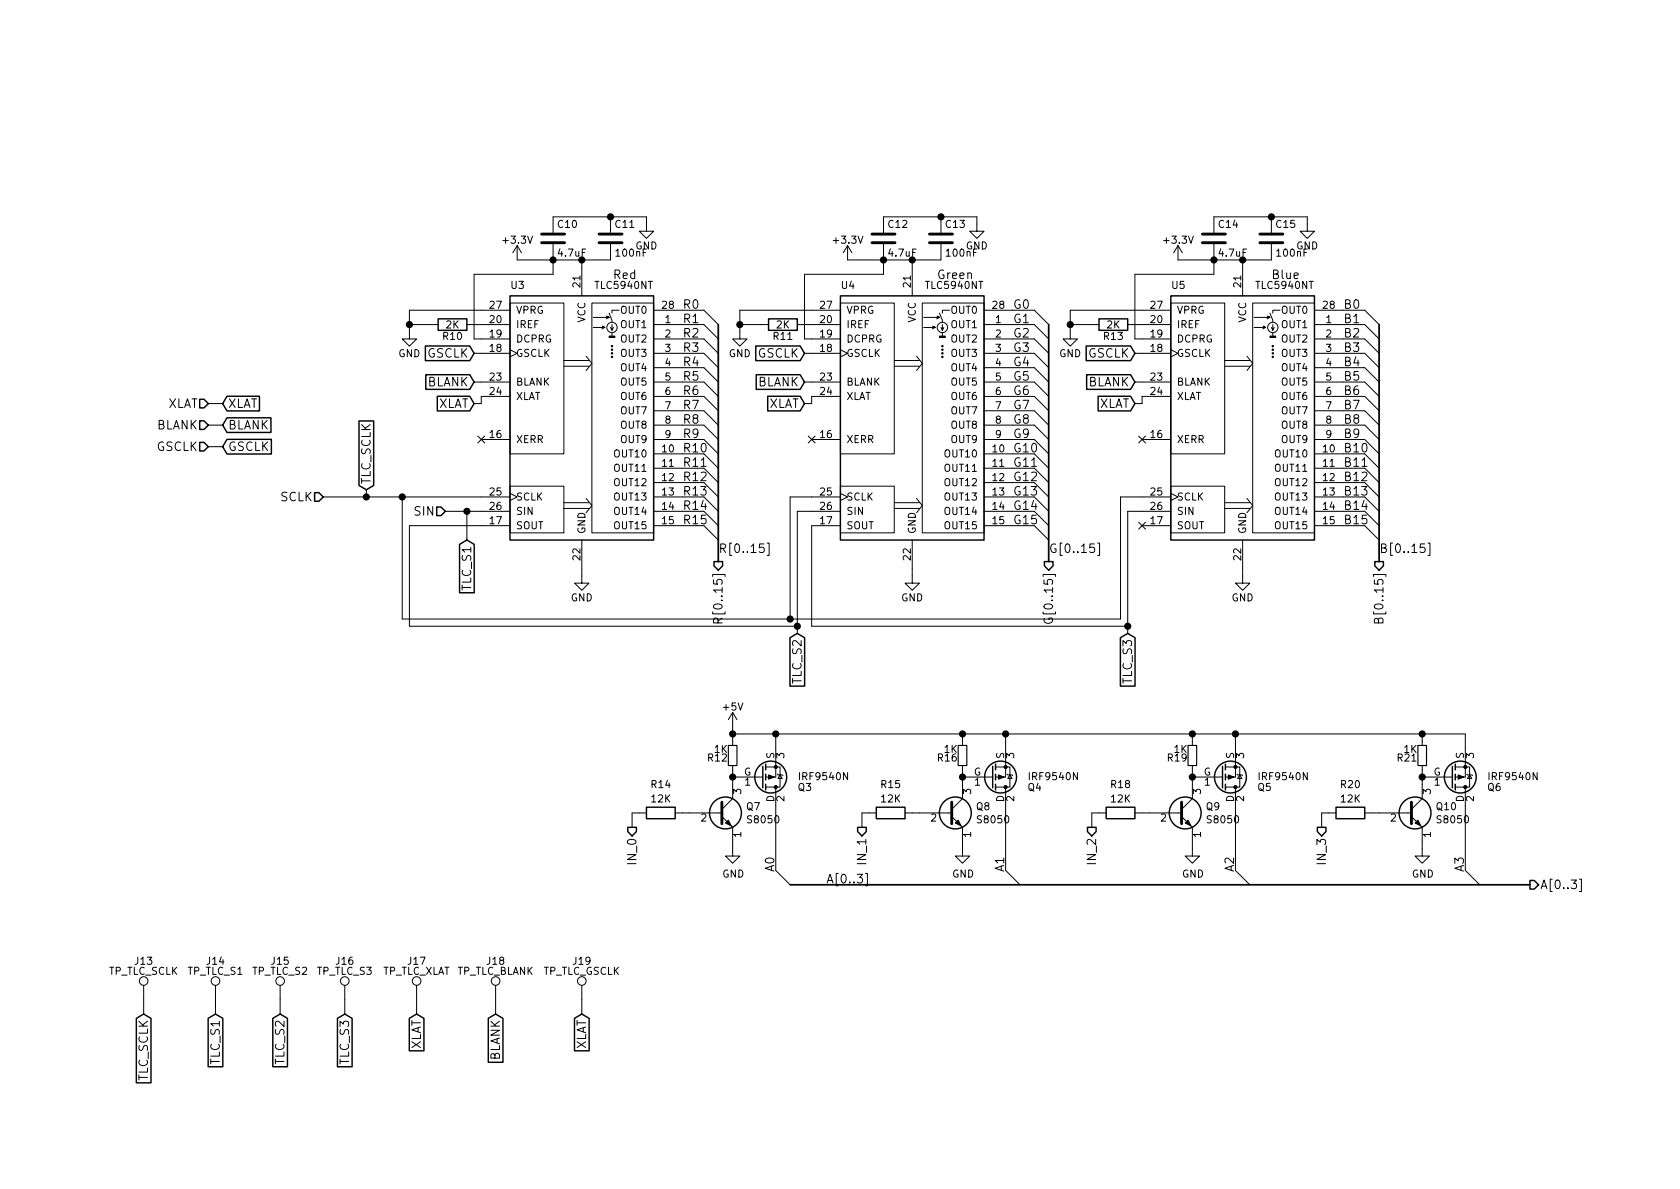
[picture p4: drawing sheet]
EESchema Schematic File Version 4
LIBS:cube-cache
EELAYER 26 0
EELAYER END
$Descr A4 11693 8268
encoding utf-8
Sheet 4 4
Title "Cube RGB 4x4"
Date "31/08/2018"
Rev "B"
Comp ""
Comment1 ""
Comment2 ""
Comment3 ""
Comment4 ""
$EndDescr
$Comp
L cube-rescue:TLC5940NT U3
U 1 1
P 4050 2850
AR Path="/5AE56812" Ref="U3"  Part="1" 
AR Path="/5AE56632/5AE56812" Ref="U3"  Part="1" 
F 0 "U3" H 3550 3725 50  0000 L CNN
F 1 "TLC5940NT" H 4550 3725 50  0000 R CNN
F 2 "Housings_DIP:DIP-28_W7.62mm_Socket" H 4100 1875 50  0001 L CNN
F 3 "" H 3650 3550 50  0001 C CNN
F 4 "Red" H 4350 3800 60  0000 C CNN "ColorController"
	1    4050 2850
	1    0    0    -1  
$EndComp
$Comp
L cube-rescue:TLC5940NT U4
U 1 1
P 6350 2850
AR Path="/5AE56967" Ref="U4"  Part="1" 
AR Path="/5AE56632/5AE56967" Ref="U4"  Part="1" 
F 0 "U4" H 5850 3725 50  0000 L CNN
F 1 "TLC5940NT" H 6850 3725 50  0000 R CNN
F 2 "Housings_DIP:DIP-28_W7.62mm_Socket" H 6400 1875 50  0001 L CNN
F 3 "" H 5950 3550 50  0001 C CNN
F 4 "Green" H 6650 3800 60  0000 C CNN "ColorController"
	1    6350 2850
	1    0    0    -1  
$EndComp
$Comp
L cube-rescue:TLC5940NT U5
U 1 1
P 8650 2850
AR Path="/5AE569B3" Ref="U5"  Part="1" 
AR Path="/5AE56632/5AE569B3" Ref="U5"  Part="1" 
F 0 "U5" H 8150 3725 50  0000 L CNN
F 1 "TLC5940NT" H 9150 3725 50  0000 R CNN
F 2 "Housings_DIP:DIP-28_W7.62mm_Socket" H 8700 1875 50  0001 L CNN
F 3 "" H 8250 3550 50  0001 C CNN
F 4 "Blue" H 8950 3800 60  0000 C CNN "ColorController"
	1    8650 2850
	1    0    0    -1  
$EndComp
$Comp
L cube-rescue:C C10
U 1 1
P 3850 1650
AR Path="/5AE57814" Ref="C10"  Part="1" 
AR Path="/5AE56632/5AE57814" Ref="C10"  Part="1" 
F 0 "C10" H 3875 1750 50  0000 L CNN
F 1 "4.7uF" H 3875 1550 50  0000 L CNN
F 2 "Capacitors_SMD:C_0402" H 3888 1500 50  0001 C CNN
F 3 "" H 3850 1650 50  0001 C CNN
F 4 "Ceramic" H 3850 1650 60  0001 C CNN "Type"
	1    3850 1650
	1    0    0    -1  
$EndComp
$Comp
L cube-rescue:C C11
U 1 1
P 4250 1650
AR Path="/5AE57847" Ref="C11"  Part="1" 
AR Path="/5AE56632/5AE57847" Ref="C11"  Part="1" 
F 0 "C11" H 4275 1750 50  0000 L CNN
F 1 "100nF" H 4275 1550 50  0000 L CNN
F 2 "Capacitors_SMD:C_0402" H 4288 1500 50  0001 C CNN
F 3 "" H 4250 1650 50  0001 C CNN
F 4 "Ceramic" H 4250 1650 60  0001 C CNN "Type"
	1    4250 1650
	1    0    0    -1  
$EndComp
$Comp
L cube-rescue:C C12
U 1 1
P 6150 1650
AR Path="/5AE5793E" Ref="C12"  Part="1" 
AR Path="/5AE56632/5AE5793E" Ref="C12"  Part="1" 
F 0 "C12" H 6175 1750 50  0000 L CNN
F 1 "4.7uF" H 6175 1550 50  0000 L CNN
F 2 "Capacitors_SMD:C_0402" H 6188 1500 50  0001 C CNN
F 3 "" H 6150 1650 50  0001 C CNN
F 4 "Ceramic" H 6150 1650 60  0001 C CNN "Type"
	1    6150 1650
	1    0    0    -1  
$EndComp
$Comp
L cube-rescue:C C13
U 1 1
P 6550 1650
AR Path="/5AE57944" Ref="C13"  Part="1" 
AR Path="/5AE56632/5AE57944" Ref="C13"  Part="1" 
F 0 "C13" H 6575 1750 50  0000 L CNN
F 1 "100nF" H 6575 1550 50  0000 L CNN
F 2 "Capacitors_SMD:C_0402" H 6588 1500 50  0001 C CNN
F 3 "" H 6550 1650 50  0001 C CNN
F 4 "Ceramic" H 6550 1650 60  0001 C CNN "Type"
	1    6550 1650
	1    0    0    -1  
$EndComp
$Comp
L cube-rescue:C C14
U 1 1
P 8450 1650
AR Path="/5AE57AE3" Ref="C14"  Part="1" 
AR Path="/5AE56632/5AE57AE3" Ref="C14"  Part="1" 
F 0 "C14" H 8475 1750 50  0000 L CNN
F 1 "4.7uF" H 8475 1550 50  0000 L CNN
F 2 "Capacitors_SMD:C_0402" H 8488 1500 50  0001 C CNN
F 3 "" H 8450 1650 50  0001 C CNN
F 4 "Ceramic" H 8450 1650 60  0001 C CNN "Type"
	1    8450 1650
	1    0    0    -1  
$EndComp
$Comp
L cube-rescue:C C15
U 1 1
P 8850 1650
AR Path="/5AE57AE9" Ref="C15"  Part="1" 
AR Path="/5AE56632/5AE57AE9" Ref="C15"  Part="1" 
F 0 "C15" H 8875 1750 50  0000 L CNN
F 1 "100nF" H 8875 1550 50  0000 L CNN
F 2 "Capacitors_SMD:C_0402" H 8888 1500 50  0001 C CNN
F 3 "" H 8850 1650 50  0001 C CNN
F 4 "Ceramic" H 8850 1650 60  0001 C CNN "Type"
	1    8850 1650
	1    0    0    -1  
$EndComp
$Comp
L cube-rescue:GND #PWR020
U 1 1
P 4500 1550
AR Path="/5AE57C77" Ref="#PWR020"  Part="1" 
AR Path="/5AE56632/5AE57C77" Ref="#PWR020"  Part="1" 
F 0 "#PWR020" H 4500 1300 50  0001 C CNN
F 1 "GND" H 4500 1400 50  0000 C CNN
F 2 "" H 4500 1550 50  0001 C CNN
F 3 "" H 4500 1550 50  0001 C CNN
	1    4500 1550
	1    0    0    -1  
$EndComp
$Comp
L cube-rescue:GND #PWR021
U 1 1
P 6800 1550
AR Path="/5AE57CBC" Ref="#PWR021"  Part="1" 
AR Path="/5AE56632/5AE57CBC" Ref="#PWR021"  Part="1" 
F 0 "#PWR021" H 6800 1300 50  0001 C CNN
F 1 "GND" H 6800 1400 50  0000 C CNN
F 2 "" H 6800 1550 50  0001 C CNN
F 3 "" H 6800 1550 50  0001 C CNN
	1    6800 1550
	1    0    0    -1  
$EndComp
$Comp
L cube-rescue:GND #PWR022
U 1 1
P 9100 1550
AR Path="/5AE57CFC" Ref="#PWR022"  Part="1" 
AR Path="/5AE56632/5AE57CFC" Ref="#PWR022"  Part="1" 
F 0 "#PWR022" H 9100 1300 50  0001 C CNN
F 1 "GND" H 9100 1400 50  0000 C CNN
F 2 "" H 9100 1550 50  0001 C CNN
F 3 "" H 9100 1550 50  0001 C CNN
	1    9100 1550
	1    0    0    -1  
$EndComp
$Comp
L cube-rescue:GND #PWR023
U 1 1
P 4050 4000
AR Path="/5AE59B06" Ref="#PWR023"  Part="1" 
AR Path="/5AE56632/5AE59B06" Ref="#PWR023"  Part="1" 
F 0 "#PWR023" H 4050 3750 50  0001 C CNN
F 1 "GND" H 4050 3850 50  0000 C CNN
F 2 "" H 4050 4000 50  0001 C CNN
F 3 "" H 4050 4000 50  0001 C CNN
	1    4050 4000
	1    0    0    -1  
$EndComp
$Comp
L cube-rescue:GND #PWR024
U 1 1
P 6350 4000
AR Path="/5AE59BDC" Ref="#PWR024"  Part="1" 
AR Path="/5AE56632/5AE59BDC" Ref="#PWR024"  Part="1" 
F 0 "#PWR024" H 6350 3750 50  0001 C CNN
F 1 "GND" H 6350 3850 50  0000 C CNN
F 2 "" H 6350 4000 50  0001 C CNN
F 3 "" H 6350 4000 50  0001 C CNN
	1    6350 4000
	1    0    0    -1  
$EndComp
$Comp
L cube-rescue:GND #PWR025
U 1 1
P 8650 4000
AR Path="/5AE59CF5" Ref="#PWR025"  Part="1" 
AR Path="/5AE56632/5AE59CF5" Ref="#PWR025"  Part="1" 
F 0 "#PWR025" H 8650 3750 50  0001 C CNN
F 1 "GND" H 8650 3850 50  0000 C CNN
F 2 "" H 8650 4000 50  0001 C CNN
F 3 "" H 8650 4000 50  0001 C CNN
	1    8650 4000
	1    0    0    -1  
$EndComp
$Comp
L cube-rescue:R R10
U 1 1
P 3150 2250
AR Path="/5AE5A42E" Ref="R10"  Part="1" 
AR Path="/5AE56632/5AE5A42E" Ref="R10"  Part="1" 
F 0 "R10" V 3230 2250 50  0000 C CNN
F 1 "2K" V 3150 2250 50  0000 C CNN
F 2 "Resistors_SMD:R_0603_HandSoldering" V 3080 2250 50  0001 C CNN
F 3 "" H 3150 2250 50  0001 C CNN
	1    3150 2250
	0    1    1    0   
$EndComp
Text HLabel 2250 3450 0    60   Input ~ 0
SCLK
Text HLabel 3100 3550 0    60   Input ~ 0
SIN
Text HLabel 1450 3100 0    60   Input ~ 0
GSCLK
$Comp
L cube-rescue:GND #PWR026
U 1 1
P 2850 2300
AR Path="/5AE5A4EF" Ref="#PWR026"  Part="1" 
AR Path="/5AE56632/5AE5A4EF" Ref="#PWR026"  Part="1" 
F 0 "#PWR026" H 2850 2050 50  0001 C CNN
F 1 "GND" H 2850 2150 50  0000 C CNN
F 2 "" H 2850 2300 50  0001 C CNN
F 3 "" H 2850 2300 50  0001 C CNN
	1    2850 2300
	1    0    0    -1  
$EndComp
Text HLabel 1450 2950 0    60   Input ~ 0
BLANK
Text HLabel 1450 2800 0    60   Input ~ 0
XLAT
NoConn ~ 7950 3650
Text GLabel 1550 2800 2    60   Input ~ 0
XLAT
Text GLabel 1550 2950 2    60   Input ~ 0
BLANK
Text GLabel 1550 3100 2    60   Input ~ 0
GSCLK
Text GLabel 3300 2450 0    60   Input ~ 0
GSCLK
Text GLabel 3300 2650 0    60   Input ~ 0
BLANK
Text GLabel 3300 2800 0    60   Input ~ 0
XLAT
NoConn ~ 3350 3050
$Comp
L cube-rescue:R R11
U 1 1
P 5450 2250
AR Path="/5AE5BA86" Ref="R11"  Part="1" 
AR Path="/5AE56632/5AE5BA86" Ref="R11"  Part="1" 
F 0 "R11" V 5530 2250 50  0000 C CNN
F 1 "2K" V 5450 2250 50  0000 C CNN
F 2 "Resistors_SMD:R_0603_HandSoldering" V 5380 2250 50  0001 C CNN
F 3 "" H 5450 2250 50  0001 C CNN
	1    5450 2250
	0    1    1    0   
$EndComp
$Comp
L cube-rescue:GND #PWR027
U 1 1
P 5150 2300
AR Path="/5AE5BA8C" Ref="#PWR027"  Part="1" 
AR Path="/5AE56632/5AE5BA8C" Ref="#PWR027"  Part="1" 
F 0 "#PWR027" H 5150 2050 50  0001 C CNN
F 1 "GND" H 5150 2150 50  0000 C CNN
F 2 "" H 5150 2300 50  0001 C CNN
F 3 "" H 5150 2300 50  0001 C CNN
	1    5150 2300
	1    0    0    -1  
$EndComp
Text GLabel 5600 2450 0    60   Input ~ 0
GSCLK
Text GLabel 5600 2650 0    60   Input ~ 0
BLANK
Text GLabel 5600 2800 0    60   Input ~ 0
XLAT
$Comp
L cube-rescue:R R13
U 1 1
P 7750 2250
AR Path="/5AE5BB59" Ref="R13"  Part="1" 
AR Path="/5AE56632/5AE5BB59" Ref="R13"  Part="1" 
F 0 "R13" V 7830 2250 50  0000 C CNN
F 1 "2K" V 7750 2250 50  0000 C CNN
F 2 "Resistors_SMD:R_0603_HandSoldering" V 7680 2250 50  0001 C CNN
F 3 "" H 7750 2250 50  0001 C CNN
	1    7750 2250
	0    1    1    0   
$EndComp
$Comp
L cube-rescue:GND #PWR028
U 1 1
P 7450 2300
AR Path="/5AE5BB5F" Ref="#PWR028"  Part="1" 
AR Path="/5AE56632/5AE5BB5F" Ref="#PWR028"  Part="1" 
F 0 "#PWR028" H 7450 2050 50  0001 C CNN
F 1 "GND" H 7450 2150 50  0000 C CNN
F 2 "" H 7450 2300 50  0001 C CNN
F 3 "" H 7450 2300 50  0001 C CNN
	1    7450 2300
	1    0    0    -1  
$EndComp
Text GLabel 7900 2450 0    60   Input ~ 0
GSCLK
Text GLabel 7900 2650 0    60   Input ~ 0
BLANK
Text GLabel 7900 2800 0    60   Input ~ 0
XLAT
NoConn ~ 7950 3050
NoConn ~ 5650 3050
Text HLabel 5000 3900 3    60   Output ~ 0
R[0..15]
Text HLabel 7300 3900 3    60   Output ~ 0
G[0..15]
Text GLabel 3250 3750 3    60   Input ~ 0
TLC_S1
Text GLabel 5550 4400 3    60   Input ~ 0
TLC_S2
Text GLabel 7850 4400 3    60   Input ~ 0
TLC_S3
Text GLabel 2550 3400 1    60   Input ~ 0
TLC_SCLK
$Comp
L cube-rescue:TEST_1P J13
U 1 1
P 1000 6950
AR Path="/5AE5F224" Ref="J13"  Part="1" 
AR Path="/5AE56632/5AE5F224" Ref="J13"  Part="1" 
F 0 "J13" H 1000 7220 50  0000 C CNN
F 1 "TP_TLC_SCLK" H 1000 7150 50  0000 C CNN
F 2 "Measurement_Points:Measurement_Point_Round-SMD-Pad_Small" H 1200 6950 50  0001 C CNN
F 3 "" H 1200 6950 50  0001 C CNN
	1    1000 6950
	1    0    0    -1  
$EndComp
Text GLabel 1000 7050 3    60   Input ~ 0
TLC_SCLK
Text GLabel 1500 7050 3    60   Input ~ 0
TLC_S1
$Comp
L cube-rescue:TEST_1P J14
U 1 1
P 1500 6950
AR Path="/5AE5F5F4" Ref="J14"  Part="1" 
AR Path="/5AE56632/5AE5F5F4" Ref="J14"  Part="1" 
F 0 "J14" H 1500 7220 50  0000 C CNN
F 1 "TP_TLC_S1" H 1500 7150 50  0000 C CNN
F 2 "Measurement_Points:Measurement_Point_Round-SMD-Pad_Small" H 1700 6950 50  0001 C CNN
F 3 "" H 1700 6950 50  0001 C CNN
	1    1500 6950
	1    0    0    -1  
$EndComp
$Comp
L cube-rescue:TEST_1P J15
U 1 1
P 1950 6950
AR Path="/5AE5F632" Ref="J15"  Part="1" 
AR Path="/5AE56632/5AE5F632" Ref="J15"  Part="1" 
F 0 "J15" H 1950 7220 50  0000 C CNN
F 1 "TP_TLC_S2" H 1950 7150 50  0000 C CNN
F 2 "Measurement_Points:Measurement_Point_Round-SMD-Pad_Small" H 2150 6950 50  0001 C CNN
F 3 "" H 2150 6950 50  0001 C CNN
	1    1950 6950
	1    0    0    -1  
$EndComp
Text GLabel 1950 7050 3    60   Input ~ 0
TLC_S2
Text GLabel 2400 7050 3    60   Input ~ 0
TLC_S3
$Comp
L cube-rescue:TEST_1P J16
U 1 1
P 2400 6950
AR Path="/5AE5F810" Ref="J16"  Part="1" 
AR Path="/5AE56632/5AE5F810" Ref="J16"  Part="1" 
F 0 "J16" H 2400 7220 50  0000 C CNN
F 1 "TP_TLC_S3" H 2400 7150 50  0000 C CNN
F 2 "Measurement_Points:Measurement_Point_Round-SMD-Pad_Small" H 2600 6950 50  0001 C CNN
F 3 "" H 2600 6950 50  0001 C CNN
	1    2400 6950
	1    0    0    -1  
$EndComp
$Comp
L cube-rescue:TEST_1P J17
U 1 1
P 2900 6950
AR Path="/5AE6045A" Ref="J17"  Part="1" 
AR Path="/5AE56632/5AE6045A" Ref="J17"  Part="1" 
F 0 "J17" H 2900 7220 50  0000 C CNN
F 1 "TP_TLC_XLAT" H 2900 7150 50  0000 C CNN
F 2 "Measurement_Points:Measurement_Point_Round-SMD-Pad_Small" H 3100 6950 50  0001 C CNN
F 3 "" H 3100 6950 50  0001 C CNN
	1    2900 6950
	1    0    0    -1  
$EndComp
$Comp
L cube-rescue:TEST_1P J18
U 1 1
P 3450 6950
AR Path="/5AE6053B" Ref="J18"  Part="1" 
AR Path="/5AE56632/5AE6053B" Ref="J18"  Part="1" 
F 0 "J18" H 3450 7220 50  0000 C CNN
F 1 "TP_TLC_BLANK" H 3450 7150 50  0000 C CNN
F 2 "Measurement_Points:Measurement_Point_Round-SMD-Pad_Small" H 3650 6950 50  0001 C CNN
F 3 "" H 3650 6950 50  0001 C CNN
	1    3450 6950
	1    0    0    -1  
$EndComp
$Comp
L cube-rescue:TEST_1P J19
U 1 1
P 4050 6950
AR Path="/5AE605A5" Ref="J19"  Part="1" 
AR Path="/5AE56632/5AE605A5" Ref="J19"  Part="1" 
F 0 "J19" H 4050 7220 50  0000 C CNN
F 1 "TP_TLC_GSCLK" H 4050 7150 50  0000 C CNN
F 2 "Measurement_Points:Measurement_Point_Round-SMD-Pad_Small" H 4250 6950 50  0001 C CNN
F 3 "" H 4250 6950 50  0001 C CNN
	1    4050 6950
	1    0    0    -1  
$EndComp
Text GLabel 2900 7050 3    60   Input ~ 0
XLAT
Text GLabel 3450 7050 3    60   Input ~ 0
BLANK
Text GLabel 4050 7050 3    60   Input ~ 0
XLAT
$Comp
L cube-rescue:IRF9540N Q5
U 1 1
P 8500 5400
AR Path="/5AE9943D" Ref="Q5"  Part="1" 
AR Path="/5AE56632/5AE9943D" Ref="Q5"  Part="1" 
F 0 "Q5" H 8750 5475 50  0000 L CNN
F 1 "IRF9540N" H 8750 5400 50  0000 L CNN
F 2 "TO_SOT_Packages_THT:TO-220-3_Vertical" H 8750 5325 50  0001 L CIN
F 3 "" H 8500 5400 50  0001 L CNN
	1    8500 5400
	1    0    0    1   
$EndComp
$Comp
L cube-rescue:IRF9540N Q3
U 1 1
P 5300 5400
AR Path="/5AE9B641" Ref="Q3"  Part="1" 
AR Path="/5AE56632/5AE9B641" Ref="Q3"  Part="1" 
F 0 "Q3" H 5550 5475 50  0000 L CNN
F 1 "IRF9540N" H 5550 5400 50  0000 L CNN
F 2 "TO_SOT_Packages_THT:TO-220-3_Vertical" H 5550 5325 50  0001 L CIN
F 3 "" H 5300 5400 50  0001 L CNN
	1    5300 5400
	1    0    0    1   
$EndComp
$Comp
L cube-rescue:IRF9540N Q4
U 1 1
P 6900 5400
AR Path="/5AE9B6EE" Ref="Q4"  Part="1" 
AR Path="/5AE56632/5AE9B6EE" Ref="Q4"  Part="1" 
F 0 "Q4" H 7150 5475 50  0000 L CNN
F 1 "IRF9540N" H 7150 5400 50  0000 L CNN
F 2 "TO_SOT_Packages_THT:TO-220-3_Vertical" H 7150 5325 50  0001 L CIN
F 3 "" H 6900 5400 50  0001 L CNN
	1    6900 5400
	1    0    0    1   
$EndComp
$Comp
L cube-rescue:IRF9540N Q6
U 1 1
P 10100 5400
AR Path="/5AE9B7D0" Ref="Q6"  Part="1" 
AR Path="/5AE56632/5AE9B7D0" Ref="Q6"  Part="1" 
F 0 "Q6" H 10350 5475 50  0000 L CNN
F 1 "IRF9540N" H 10350 5400 50  0000 L CNN
F 2 "TO_SOT_Packages_THT:TO-220-3_Vertical" H 10350 5325 50  0001 L CIN
F 3 "" H 10100 5400 50  0001 L CNN
	1    10100 5400
	1    0    0    1   
$EndComp
$Comp
L cube-rescue:R_Small R12
U 1 1
P 5100 5250
AR Path="/5AE9B832" Ref="R12"  Part="1" 
AR Path="/5AE56632/5AE9B832" Ref="R12"  Part="1" 
F 0 "R12" H 5130 5270 50  0000 L CNN
F 1 "1K" H 5130 5210 50  0000 L CNN
F 2 "Resistors_SMD:R_0603_HandSoldering" H 5100 5250 50  0001 C CNN
F 3 "" H 5100 5250 50  0001 C CNN
	1    5100 5250
	-1   0    0    1   
$EndComp
Wire Wire Line
	4050 6950 4050 7050
Wire Wire Line
	3450 6950 3450 7050
Wire Wire Line
	2900 6950 2900 7050
Wire Wire Line
	2400 6950 2400 7050
Wire Wire Line
	1950 6950 1950 7050
Wire Wire Line
	1500 6950 1500 7050
Wire Wire Line
	1000 6950 1000 7050
Connection ~ 2550 3450
Wire Wire Line
	2550 3400 2550 3450
Connection ~ 3250 3550
Wire Wire Line
	3250 3750 3250 3550
Connection ~ 7850 4350
Connection ~ 5550 4350
Wire Wire Line
	3600 1800 3850 1800
Wire Wire Line
	4050 1800 4050 1850
Connection ~ 4050 1800
Wire Wire Line
	3850 1500 4250 1500
Wire Wire Line
	5900 1800 6150 1800
Wire Wire Line
	6350 1800 6350 1850
Connection ~ 6350 1800
Wire Wire Line
	6150 1500 6550 1500
Wire Wire Line
	8200 1800 8450 1800
Wire Wire Line
	8650 1800 8650 1850
Connection ~ 8650 1800
Wire Wire Line
	8450 1500 8850 1500
Wire Wire Line
	4500 1500 4500 1550
Connection ~ 4250 1500
Wire Wire Line
	6800 1500 6800 1550
Connection ~ 6550 1500
Wire Wire Line
	9100 1500 9100 1550
Connection ~ 8850 1500
Wire Wire Line
	8650 4000 8650 3950
Wire Wire Line
	6350 3950 6350 4000
Wire Wire Line
	4050 3950 4050 4000
Connection ~ 8450 1800
Connection ~ 6150 1800
Connection ~ 3850 1800
Wire Wire Line
	2850 2150 2850 2250
Wire Wire Line
	2850 2250 3000 2250
Connection ~ 2850 2250
Wire Wire Line
	3350 2250 3300 2250
Wire Wire Line
	3350 2350 3300 2350
Wire Wire Line
	3300 2350 3300 1900
Wire Wire Line
	3300 1900 3850 1900
Wire Wire Line
	3850 1900 3850 1800
Wire Wire Line
	2250 3450 2550 3450
Wire Wire Line
	2800 3450 2800 4300
Wire Wire Line
	2800 4300 5500 4300
Wire Wire Line
	5500 4300 5500 3450
Wire Wire Line
	5500 3450 5650 3450
Connection ~ 2800 3450
Wire Wire Line
	2850 3650 3350 3650
Wire Wire Line
	2850 3650 2850 4350
Wire Wire Line
	2850 4350 5550 4350
Wire Wire Line
	5550 3550 5550 4350
Wire Wire Line
	5550 3550 5650 3550
Wire Wire Line
	3100 3550 3250 3550
Wire Wire Line
	5650 3650 5650 4350
Wire Wire Line
	5650 4350 7850 4350
Wire Wire Line
	7850 3550 7850 4350
Wire Wire Line
	7850 3550 7950 3550
Wire Wire Line
	7800 4300 7800 3450
Wire Wire Line
	7800 3450 7950 3450
Connection ~ 5500 4300
Wire Wire Line
	1450 2800 1550 2800
Wire Wire Line
	1550 2950 1450 2950
Wire Wire Line
	1450 3100 1550 3100
Wire Wire Line
	2850 2150 3350 2150
Wire Wire Line
	3300 2450 3350 2450
Wire Wire Line
	3300 2800 3350 2800
Wire Wire Line
	3350 2800 3350 2750
Wire Wire Line
	3300 2650 3350 2650
Wire Wire Line
	5150 2150 5150 2250
Wire Wire Line
	5150 2250 5300 2250
Connection ~ 5150 2250
Wire Wire Line
	5650 2250 5600 2250
Wire Wire Line
	5650 2350 5600 2350
Wire Wire Line
	5600 2350 5600 1900
Wire Wire Line
	5600 1900 6150 1900
Wire Wire Line
	5150 2150 5650 2150
Wire Wire Line
	5600 2450 5650 2450
Wire Wire Line
	5600 2800 5650 2800
Wire Wire Line
	5600 2650 5650 2650
Wire Wire Line
	7450 2150 7450 2250
Wire Wire Line
	7450 2250 7600 2250
Connection ~ 7450 2250
Wire Wire Line
	7950 2250 7900 2250
Wire Wire Line
	7950 2350 7900 2350
Wire Wire Line
	7900 2350 7900 1900
Wire Wire Line
	7900 1900 8450 1900
Wire Wire Line
	7450 2150 7950 2150
Wire Wire Line
	7900 2450 7950 2450
Wire Wire Line
	7900 2800 7950 2800
Wire Wire Line
	7900 2650 7950 2650
Wire Wire Line
	6150 1900 6150 1800
Wire Wire Line
	8450 1900 8450 1800
Wire Wire Line
	7950 2800 7950 2750
Wire Wire Line
	5650 2800 5650 2750
Text HLabel 10650 6150 2    60   Output ~ 0
A[0..3]
Text Label 5400 5950 3    60   ~ 0
A0
Text Label 7000 5950 3    60   ~ 0
A1
Text Label 8600 5950 3    60   ~ 0
A2
Text Label 10200 5950 3    60   ~ 0
A3
Text HLabel 6000 5750 3    60   Output ~ 0
IN_1
Text HLabel 4400 5750 3    60   Output ~ 0
IN_0
Text HLabel 7600 5750 3    60   Output ~ 0
IN_2
Text HLabel 9200 5750 3    60   Output ~ 0
IN_3
Text HLabel 9600 3900 3    60   Output ~ 0
B[0..15]
Entry Wire Line
	4900 2150 5000 2250
Entry Wire Line
	4900 2250 5000 2350
Entry Wire Line
	4900 2350 5000 2450
Entry Wire Line
	4900 2450 5000 2550
Entry Wire Line
	4900 2550 5000 2650
Entry Wire Line
	4900 2650 5000 2750
Entry Wire Line
	4900 2750 5000 2850
Entry Wire Line
	4900 2850 5000 2950
Entry Wire Line
	4900 2950 5000 3050
Entry Wire Line
	4900 3050 5000 3150
Entry Wire Line
	4900 3150 5000 3250
Entry Wire Line
	4900 3250 5000 3350
Entry Wire Line
	4900 3350 5000 3450
Entry Wire Line
	4900 3450 5000 3550
Entry Wire Line
	4900 3550 5000 3650
Entry Wire Line
	4900 3650 5000 3750
Wire Wire Line
	4750 2150 4900 2150
Wire Wire Line
	4750 2250 4900 2250
Wire Wire Line
	4750 2350 4900 2350
Wire Wire Line
	4750 2450 4900 2450
Wire Wire Line
	4750 2550 4900 2550
Wire Wire Line
	4750 2650 4900 2650
Wire Wire Line
	4750 2750 4900 2750
Wire Wire Line
	4750 2850 4900 2850
Wire Wire Line
	4750 2950 4900 2950
Wire Wire Line
	4750 3050 4900 3050
Wire Wire Line
	4750 3150 4900 3150
Wire Wire Line
	4750 3250 4900 3250
Wire Wire Line
	4750 3350 4900 3350
Wire Wire Line
	4750 3450 4900 3450
Wire Wire Line
	4750 3550 4900 3550
Wire Wire Line
	4750 3650 4900 3650
Text Label 4750 2150 0    60   ~ 0
R0
Text Label 4750 2250 0    60   ~ 0
R1
Text Label 4750 2350 0    60   ~ 0
R2
Text Label 4750 2450 0    60   ~ 0
R3
Text Label 4750 2550 0    60   ~ 0
R4
Text Label 4750 2650 0    60   ~ 0
R5
Text Label 4750 2750 0    60   ~ 0
R6
Text Label 4750 2850 0    60   ~ 0
R7
Text Label 4750 2950 0    60   ~ 0
R8
Text Label 4750 3050 0    60   ~ 0
R9
Text Label 4750 3150 0    60   ~ 0
R10
Text Label 4750 3250 0    60   ~ 0
R11
Text Label 4750 3350 0    60   ~ 0
R12
Text Label 4750 3450 0    60   ~ 0
R13
Text Label 4750 3550 0    60   ~ 0
R14
Text Label 4750 3650 0    60   ~ 0
R15
Entry Wire Line
	7200 2150 7300 2250
Entry Wire Line
	7200 2250 7300 2350
Entry Wire Line
	7200 2350 7300 2450
Entry Wire Line
	7200 2450 7300 2550
Entry Wire Line
	7200 2550 7300 2650
Entry Wire Line
	7200 2650 7300 2750
Entry Wire Line
	7200 2750 7300 2850
Entry Wire Line
	7200 2850 7300 2950
Entry Wire Line
	7200 2950 7300 3050
Entry Wire Line
	7200 3050 7300 3150
Entry Wire Line
	7200 3150 7300 3250
Entry Wire Line
	7200 3250 7300 3350
Entry Wire Line
	7200 3350 7300 3450
Entry Wire Line
	7200 3450 7300 3550
Entry Wire Line
	7200 3550 7300 3650
Entry Wire Line
	7200 3650 7300 3750
Wire Wire Line
	7050 2150 7200 2150
Wire Wire Line
	7050 2250 7200 2250
Wire Wire Line
	7050 2350 7200 2350
Wire Wire Line
	7050 2450 7200 2450
Wire Wire Line
	7050 2550 7200 2550
Wire Wire Line
	7050 2650 7200 2650
Wire Wire Line
	7050 2750 7200 2750
Wire Wire Line
	7050 2850 7200 2850
Wire Wire Line
	7050 2950 7200 2950
Wire Wire Line
	7050 3050 7200 3050
Wire Wire Line
	7050 3150 7200 3150
Wire Wire Line
	7050 3250 7200 3250
Wire Wire Line
	7050 3350 7200 3350
Wire Wire Line
	7050 3450 7200 3450
Wire Wire Line
	7050 3550 7200 3550
Wire Wire Line
	7050 3650 7200 3650
Entry Wire Line
	9500 2150 9600 2250
Entry Wire Line
	9500 2250 9600 2350
Entry Wire Line
	9500 2350 9600 2450
Entry Wire Line
	9500 2450 9600 2550
Entry Wire Line
	9500 2550 9600 2650
Entry Wire Line
	9500 2650 9600 2750
Entry Wire Line
	9500 2750 9600 2850
Entry Wire Line
	9500 2850 9600 2950
Entry Wire Line
	9500 2950 9600 3050
Entry Wire Line
	9500 3050 9600 3150
Entry Wire Line
	9500 3150 9600 3250
Entry Wire Line
	9500 3250 9600 3350
Entry Wire Line
	9500 3350 9600 3450
Entry Wire Line
	9500 3450 9600 3550
Entry Wire Line
	9500 3550 9600 3650
Entry Wire Line
	9500 3650 9600 3750
Wire Wire Line
	9350 2150 9500 2150
Wire Wire Line
	9350 2250 9500 2250
Wire Wire Line
	9350 2350 9500 2350
Wire Wire Line
	9350 2450 9500 2450
Wire Wire Line
	9350 2550 9500 2550
Wire Wire Line
	9350 2650 9500 2650
Wire Wire Line
	9350 2750 9500 2750
Wire Wire Line
	9350 2850 9500 2850
Wire Wire Line
	9350 2950 9500 2950
Wire Wire Line
	9350 3050 9500 3050
Wire Wire Line
	9350 3150 9500 3150
Wire Wire Line
	9350 3250 9500 3250
Wire Wire Line
	9350 3350 9500 3350
Wire Wire Line
	9350 3450 9500 3450
Wire Wire Line
	9350 3550 9500 3550
Wire Wire Line
	9350 3650 9500 3650
Text Label 9350 2150 0    60   ~ 0
B0
Text Label 9350 2250 0    60   ~ 0
B1
Text Label 9350 2350 0    60   ~ 0
B2
Text Label 9350 2450 0    60   ~ 0
B3
Text Label 9350 2550 0    60   ~ 0
B4
Text Label 9350 2650 0    60   ~ 0
B5
Text Label 9350 2750 0    60   ~ 0
B6
Text Label 9350 2850 0    60   ~ 0
B7
Text Label 9350 2950 0    60   ~ 0
B8
Text Label 9350 3050 0    60   ~ 0
B9
Text Label 9350 3150 0    60   ~ 0
B10
Text Label 9350 3250 0    60   ~ 0
B11
Text Label 9350 3350 0    60   ~ 0
B12
Text Label 9350 3450 0    60   ~ 0
B13
Text Label 9350 3550 0    60   ~ 0
B14
Text Label 9350 3650 0    60   ~ 0
B15
Text Label 7050 2150 0    60   ~ 0
G0
Text Label 7050 2250 0    60   ~ 0
G1
Text Label 7050 2350 0    60   ~ 0
G2
Text Label 7050 2450 0    60   ~ 0
G3
Text Label 7050 2550 0    60   ~ 0
G4
Text Label 7050 2650 0    60   ~ 0
G5
Text Label 7050 2750 0    60   ~ 0
G6
Text Label 7050 2850 0    60   ~ 0
G7
Text Label 7050 2950 0    60   ~ 0
G8
Text Label 7050 3050 0    60   ~ 0
G9
Text Label 7050 3150 0    60   ~ 0
G10
Text Label 7050 3250 0    60   ~ 0
G11
Text Label 7050 3350 0    60   ~ 0
G12
Text Label 7050 3450 0    60   ~ 0
G13
Text Label 7050 3550 0    60   ~ 0
G14
Text Label 7050 3650 0    60   ~ 0
G15
Text Label 9600 3850 0    60   ~ 0
B[0..15]
Text Label 7300 3850 0    60   ~ 0
G[0..15]
Text Label 5000 3850 0    60   ~ 0
R[0..15]
Text Label 5750 6150 0    60   ~ 0
A[0..3]
$Comp
L cube-rescue:+5V #PWR029
U 1 1
P 5100 5050
AR Path="/5B349CB5" Ref="#PWR029"  Part="1" 
AR Path="/5AE56632/5B349CB5" Ref="#PWR029"  Part="1" 
F 0 "#PWR029" H 5100 4900 50  0001 C CNN
F 1 "+5V" H 5100 5190 50  0000 C CNN
F 2 "" H 5100 5050 50  0001 C CNN
F 3 "" H 5100 5050 50  0001 C CNN
	1    5100 5050
	1    0    0    -1  
$EndComp
$Comp
L cube-rescue:+3.3V #PWR030
U 1 1
P 5900 1800
AR Path="/5B34A095" Ref="#PWR030"  Part="1" 
AR Path="/5AE56632/5B34A095" Ref="#PWR030"  Part="1" 
F 0 "#PWR030" H 5900 1650 50  0001 C CNN
F 1 "+3.3V" H 5900 1940 50  0000 C CNN
F 2 "" H 5900 1800 50  0001 C CNN
F 3 "" H 5900 1800 50  0001 C CNN
	1    5900 1800
	1    0    0    -1  
$EndComp
$Comp
L cube-rescue:+3.3V #PWR031
U 1 1
P 3600 1800
AR Path="/5B34A5EB" Ref="#PWR031"  Part="1" 
AR Path="/5AE56632/5B34A5EB" Ref="#PWR031"  Part="1" 
F 0 "#PWR031" H 3600 1650 50  0001 C CNN
F 1 "+3.3V" H 3600 1940 50  0000 C CNN
F 2 "" H 3600 1800 50  0001 C CNN
F 3 "" H 3600 1800 50  0001 C CNN
	1    3600 1800
	1    0    0    -1  
$EndComp
$Comp
L cube-rescue:+3.3V #PWR032
U 1 1
P 8200 1800
AR Path="/5B34A780" Ref="#PWR032"  Part="1" 
AR Path="/5AE56632/5B34A780" Ref="#PWR032"  Part="1" 
F 0 "#PWR032" H 8200 1650 50  0001 C CNN
F 1 "+3.3V" H 8200 1940 50  0000 C CNN
F 2 "" H 8200 1800 50  0001 C CNN
F 3 "" H 8200 1800 50  0001 C CNN
	1    8200 1800
	1    0    0    -1  
$EndComp
Wire Wire Line
	2550 3450 2800 3450
Wire Wire Line
	3250 3550 3350 3550
Wire Wire Line
	7850 4350 7850 4400
Wire Wire Line
	5550 4350 5550 4400
Wire Wire Line
	4050 1800 4250 1800
Wire Wire Line
	6350 1800 6550 1800
Wire Wire Line
	8650 1800 8850 1800
Wire Wire Line
	4250 1500 4500 1500
Wire Wire Line
	6550 1500 6800 1500
Wire Wire Line
	8850 1500 9100 1500
Wire Wire Line
	8450 1800 8650 1800
Wire Wire Line
	6150 1800 6350 1800
Wire Wire Line
	3850 1800 4050 1800
Wire Wire Line
	2850 2250 2850 2300
Wire Wire Line
	2800 3450 3350 3450
Wire Wire Line
	5500 4300 7800 4300
Wire Wire Line
	5150 2250 5150 2300
Wire Wire Line
	7450 2250 7450 2300
$Comp
L cube-rescue:S8050 Q7
U 1 1
P 5000 5650
F 0 "Q7" H 5191 5696 50  0000 L CNN
F 1 "S8050" H 5191 5605 50  0000 L CNN
F 2 "TO_SOT_Packages_SMD:SOT-23_Handsoldering" H 5200 5575 50  0001 L CIN
F 3 "" H 5000 5650 50  0001 L CNN
	1    5000 5650
	1    0    0    -1  
$EndComp
$Comp
L cube-rescue:R R14
U 1 1
P 4600 5650
F 0 "R14" V 4400 5650 50  0000 C CNN
F 1 "12K" V 4500 5650 50  0000 C CNN
F 2 "Resistors_SMD:R_0603_HandSoldering" V 4530 5650 50  0001 C CNN
F 3 "" H 4600 5650 50  0001 C CNN
	1    4600 5650
	0    1    1    0   
$EndComp
$Comp
L cube-rescue:R_Small R?
U 1 1
P 6700 5250
AR Path="/5B8CD0D8" Ref="R?"  Part="1" 
AR Path="/5AE56632/5B8CD0D8" Ref="R16"  Part="1" 
F 0 "R16" H 6730 5270 50  0000 L CNN
F 1 "1K" H 6730 5210 50  0000 L CNN
F 2 "Resistors_SMD:R_0603_HandSoldering" H 6700 5250 50  0001 C CNN
F 3 "" H 6700 5250 50  0001 C CNN
	1    6700 5250
	-1   0    0    1   
$EndComp
$Comp
L cube-rescue:S8050 Q8
U 1 1
P 6600 5650
F 0 "Q8" H 6791 5696 50  0000 L CNN
F 1 "S8050" H 6791 5605 50  0000 L CNN
F 2 "TO_SOT_Packages_SMD:SOT-23_Handsoldering" H 6800 5575 50  0001 L CIN
F 3 "" H 6600 5650 50  0001 L CNN
	1    6600 5650
	1    0    0    -1  
$EndComp
$Comp
L cube-rescue:R R15
U 1 1
P 6200 5650
F 0 "R15" V 6000 5650 50  0000 C CNN
F 1 "12K" V 6100 5650 50  0000 C CNN
F 2 "Resistors_SMD:R_0603_HandSoldering" V 6130 5650 50  0001 C CNN
F 3 "" H 6200 5650 50  0001 C CNN
	1    6200 5650
	0    1    1    0   
$EndComp
$Comp
L cube-rescue:R_Small R?
U 1 1
P 8300 5250
AR Path="/5B8D57F6" Ref="R?"  Part="1" 
AR Path="/5AE56632/5B8D57F6" Ref="R19"  Part="1" 
F 0 "R19" H 8330 5270 50  0000 L CNN
F 1 "1K" H 8330 5210 50  0000 L CNN
F 2 "Resistors_SMD:R_0603_HandSoldering" H 8300 5250 50  0001 C CNN
F 3 "" H 8300 5250 50  0001 C CNN
	1    8300 5250
	-1   0    0    1   
$EndComp
$Comp
L cube-rescue:S8050 Q9
U 1 1
P 8200 5650
F 0 "Q9" H 8391 5696 50  0000 L CNN
F 1 "S8050" H 8391 5605 50  0000 L CNN
F 2 "TO_SOT_Packages_SMD:SOT-23_Handsoldering" H 8400 5575 50  0001 L CIN
F 3 "" H 8200 5650 50  0001 L CNN
	1    8200 5650
	1    0    0    -1  
$EndComp
$Comp
L cube-rescue:R R18
U 1 1
P 7800 5650
F 0 "R18" V 7600 5650 50  0000 C CNN
F 1 "12K" V 7700 5650 50  0000 C CNN
F 2 "Resistors_SMD:R_0603_HandSoldering" V 7730 5650 50  0001 C CNN
F 3 "" H 7800 5650 50  0001 C CNN
	1    7800 5650
	0    1    1    0   
$EndComp
$Comp
L cube-rescue:R_Small R?
U 1 1
P 9900 5250
AR Path="/5B8DE16A" Ref="R?"  Part="1" 
AR Path="/5AE56632/5B8DE16A" Ref="R21"  Part="1" 
F 0 "R21" H 9930 5270 50  0000 L CNN
F 1 "1K" H 9930 5210 50  0000 L CNN
F 2 "Resistors_SMD:R_0603_HandSoldering" H 9900 5250 50  0001 C CNN
F 3 "" H 9900 5250 50  0001 C CNN
	1    9900 5250
	-1   0    0    1   
$EndComp
$Comp
L cube-rescue:S8050 Q10
U 1 1
P 9800 5650
F 0 "Q10" H 9991 5696 50  0000 L CNN
F 1 "S8050" H 9991 5605 50  0000 L CNN
F 2 "TO_SOT_Packages_SMD:SOT-23_Handsoldering" H 10000 5575 50  0001 L CIN
F 3 "" H 9800 5650 50  0001 L CNN
	1    9800 5650
	1    0    0    -1  
$EndComp
$Comp
L cube-rescue:R R20
U 1 1
P 9400 5650
F 0 "R20" V 9200 5650 50  0000 C CNN
F 1 "12K" V 9300 5650 50  0000 C CNN
F 2 "Resistors_SMD:R_0603_HandSoldering" V 9330 5650 50  0001 C CNN
F 3 "" H 9400 5650 50  0001 C CNN
	1    9400 5650
	0    1    1    0   
$EndComp
Wire Wire Line
	4400 5750 4400 5650
Wire Wire Line
	4400 5650 4450 5650
Wire Wire Line
	4750 5650 4800 5650
Wire Wire Line
	5100 5150 5100 5100
Wire Wire Line
	5100 5100 5400 5100
Wire Wire Line
	6700 5100 6700 5150
Wire Wire Line
	6700 5100 7000 5100
Wire Wire Line
	8300 5100 8300 5150
Connection ~ 6700 5100
Wire Wire Line
	9900 5150 9900 5100
Wire Wire Line
	9900 5100 8600 5100
Connection ~ 8300 5100
Wire Wire Line
	8600 5200 8600 5100
Connection ~ 8600 5100
Wire Wire Line
	8600 5100 8300 5100
Wire Wire Line
	10200 5200 10200 5100
Wire Wire Line
	10200 5100 9900 5100
Connection ~ 9900 5100
Wire Wire Line
	7000 5200 7000 5100
Connection ~ 7000 5100
Wire Wire Line
	7000 5100 8300 5100
Wire Wire Line
	5400 5200 5400 5100
Connection ~ 5400 5100
Wire Wire Line
	5400 5100 6700 5100
Wire Wire Line
	5100 5050 5100 5100
Connection ~ 5100 5100
Wire Wire Line
	5100 5350 5100 5400
Wire Wire Line
	5100 5400 5100 5450
Connection ~ 5100 5400
Wire Wire Line
	6700 5350 6700 5400
Wire Wire Line
	6700 5450 6700 5400
Connection ~ 6700 5400
Wire Wire Line
	8300 5350 8300 5400
Wire Wire Line
	8300 5400 8300 5450
Connection ~ 8300 5400
Wire Wire Line
	9900 5350 9900 5400
Wire Wire Line
	9900 5400 9900 5450
Connection ~ 9900 5400
Wire Wire Line
	9200 5750 9200 5650
Wire Wire Line
	9200 5650 9250 5650
Wire Wire Line
	9550 5650 9600 5650
Wire Wire Line
	7650 5650 7600 5650
Wire Wire Line
	7600 5650 7600 5750
Wire Wire Line
	6050 5650 6000 5650
Wire Wire Line
	6000 5650 6000 5750
Wire Wire Line
	6350 5650 6400 5650
Wire Wire Line
	7950 5650 8000 5650
Wire Wire Line
	5400 5600 5400 6050
Wire Wire Line
	7000 6050 7000 5600
Wire Wire Line
	8600 6050 8600 5600
Wire Wire Line
	10200 6050 10200 5600
Entry Wire Line
	5400 6050 5500 6150
Entry Wire Line
	7000 6050 7100 6150
Entry Wire Line
	8600 6050 8700 6150
Entry Wire Line
	10200 6050 10300 6150
$Comp
L cube-rescue:GND #PWR0101
U 1 1
P 6700 5900
F 0 "#PWR0101" H 6700 5650 50  0001 C CNN
F 1 "GND" H 6705 5727 50  0000 C CNN
F 2 "" H 6700 5900 50  0001 C CNN
F 3 "" H 6700 5900 50  0001 C CNN
	1    6700 5900
	1    0    0    -1  
$EndComp
$Comp
L cube-rescue:GND #PWR0102
U 1 1
P 8300 5900
F 0 "#PWR0102" H 8300 5650 50  0001 C CNN
F 1 "GND" H 8305 5727 50  0000 C CNN
F 2 "" H 8300 5900 50  0001 C CNN
F 3 "" H 8300 5900 50  0001 C CNN
	1    8300 5900
	1    0    0    -1  
$EndComp
$Comp
L cube-rescue:GND #PWR0103
U 1 1
P 9900 5900
F 0 "#PWR0103" H 9900 5650 50  0001 C CNN
F 1 "GND" H 9905 5727 50  0000 C CNN
F 2 "" H 9900 5900 50  0001 C CNN
F 3 "" H 9900 5900 50  0001 C CNN
	1    9900 5900
	1    0    0    -1  
$EndComp
$Comp
L cube-rescue:GND #PWR0104
U 1 1
P 5100 5900
F 0 "#PWR0104" H 5100 5650 50  0001 C CNN
F 1 "GND" H 5105 5727 50  0000 C CNN
F 2 "" H 5100 5900 50  0001 C CNN
F 3 "" H 5100 5900 50  0001 C CNN
	1    5100 5900
	1    0    0    -1  
$EndComp
Wire Wire Line
	5100 5850 5100 5900
Wire Wire Line
	6700 5850 6700 5900
Wire Wire Line
	8300 5850 8300 5900
Wire Wire Line
	9900 5850 9900 5900
Wire Bus Line
	5500 6150 10650 6150
Wire Bus Line
	5000 2250 5000 3900
Wire Bus Line
	9600 2250 9600 3900
Wire Bus Line
	7300 2250 7300 3900
$EndSCHEMATC
